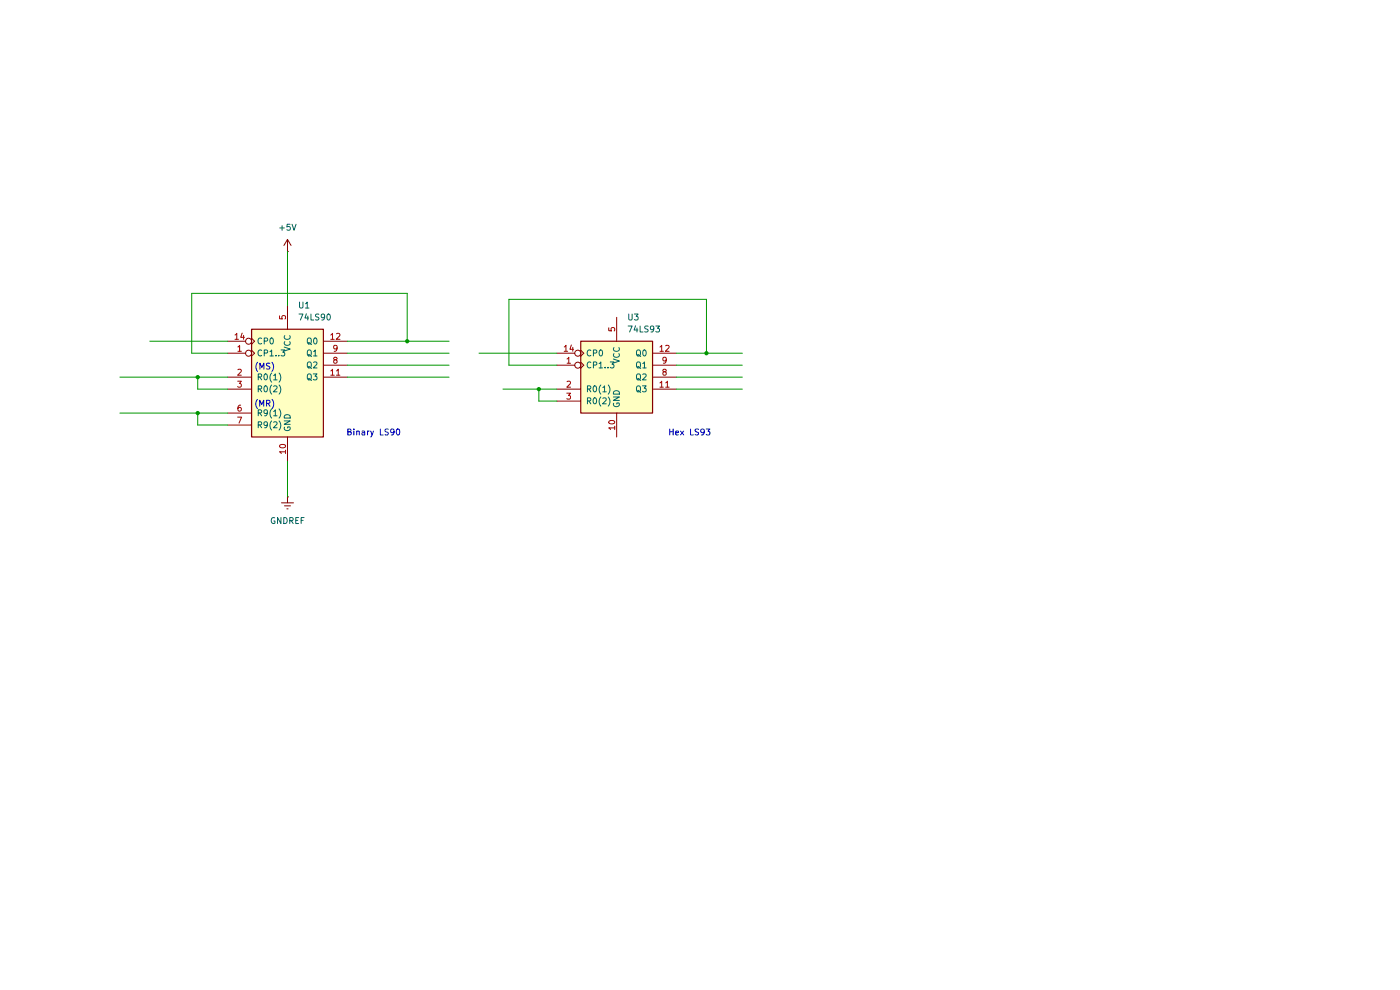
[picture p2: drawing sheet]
(kicad_sch
 (version 20260306)
 (generator "eeschema")
 (generator_version "10.0")
 (paper "A4")
 (lib_symbols
  (symbol "74xx:74LS90"
   (pin_names
    (offset 1.016)) (exclude_from_sim no) (in_bom yes) (on_board yes)
   (in_pos_files yes)
   (duplicate_pin_numbers_are_jumpers no)
   (property "Reference" "U" (at -7.62 11.43 0) (show_name no) (do_not_autoplace no) (effects (font (size 1.27 1.27))))
   (property "Value" "74LS90" (at -7.62 -13.97 0) (show_name no) (do_not_autoplace no) (effects (font (size 1.27 1.27))))
   (property "Footprint" "" (at 0 0 0) (show_name no) (do_not_autoplace no) (hide yes) (effects (font (size 1.27 1.27))))
   (property "Datasheet" "http://www.ti.com/lit/gpn/sn74LS90" (at 0 0 0) (show_name no) (do_not_autoplace no) (hide yes) (effects (font (size 1.27 1.27))))
   (property "Description" "BCD Counter ( div 2 & div 5 )" (at 0 0 0) (show_name no) (do_not_autoplace no) (hide yes) (effects (font (size 1.27 1.27))))
   (property "ki_locked" "" (at 0 0 0) (show_name no) (do_not_autoplace no) (effects (font (size 1.27 1.27))))
   (symbol "74LS90_1_0"
    (pin input inverted_clock (at -12.7 5.08 0) (length 5.08) (name "CP1..3" (effects (font (size 1.27 1.27)))) (number "1" (effects (font (size 1.27 1.27)))))
    (pin input line (at -12.7 0 0) (length 5.08) (name "R0(1)" (effects (font (size 1.27 1.27)))) (number "2" (effects (font (size 1.27 1.27)))))
    (pin input line (at -12.7 -2.54 0) (length 5.08) (name "R0(2)" (effects (font (size 1.27 1.27)))) (number "3" (effects (font (size 1.27 1.27)))))
    (pin power_in line (at 0 15.24 270) (length 5.08) (name "VCC" (effects (font (size 1.27 1.27)))) (number "5" (effects (font (size 1.27 1.27)))))
    (pin input line (at -12.7 -7.62 0) (length 5.08) (name "R9(1)" (effects (font (size 1.27 1.27)))) (number "6" (effects (font (size 1.27 1.27)))))
    (pin input line (at -12.7 -10.16 0) (length 5.08) (name "R9(2)" (effects (font (size 1.27 1.27)))) (number "7" (effects (font (size 1.27 1.27)))))
    (pin output line (at 12.7 2.54 180) (length 5.08) (name "Q2" (effects (font (size 1.27 1.27)))) (number "8" (effects (font (size 1.27 1.27)))))
    (pin output line (at 12.7 5.08 180) (length 5.08) (name "Q1" (effects (font (size 1.27 1.27)))) (number "9" (effects (font (size 1.27 1.27)))))
    (pin power_in line (at 0 -17.78 90) (length 5.08) (name "GND" (effects (font (size 1.27 1.27)))) (number "10" (effects (font (size 1.27 1.27)))))
    (pin output line (at 12.7 0 180) (length 5.08) (name "Q3" (effects (font (size 1.27 1.27)))) (number "11" (effects (font (size 1.27 1.27)))))
    (pin output line (at 12.7 7.62 180) (length 5.08) (name "Q0" (effects (font (size 1.27 1.27)))) (number "12" (effects (font (size 1.27 1.27)))))
    (pin input inverted_clock (at -12.7 7.62 0) (length 5.08) (name "CP0" (effects (font (size 1.27 1.27)))) (number "14" (effects (font (size 1.27 1.27))))))
   (symbol "74LS90_1_1"
    (rectangle (start -7.62 10.16) (end 7.62 -12.7) (stroke (width 0.254) (type default)) (fill (type background))))
   (embedded_fonts no))
  (symbol "74xx:74LS93"
   (pin_names
    (offset 1.016)) (exclude_from_sim no) (in_bom yes) (on_board yes)
   (in_pos_files yes)
   (duplicate_pin_numbers_are_jumpers no)
   (property "Reference" "U" (at -7.62 8.89 0) (show_name no) (do_not_autoplace no) (effects (font (size 1.27 1.27))))
   (property "Value" "74LS93" (at -7.62 -8.89 0) (show_name no) (do_not_autoplace no) (effects (font (size 1.27 1.27))))
   (property "Footprint" "" (at 0 0 0) (show_name no) (do_not_autoplace no) (hide yes) (effects (font (size 1.27 1.27))))
   (property "Datasheet" "http://www.ti.com/lit/gpn/sn74LS93" (at 0 0 0) (show_name no) (do_not_autoplace no) (hide yes) (effects (font (size 1.27 1.27))))
   (property "Description" "Divide by 2 & 8 counter" (at 0 0 0) (show_name no) (do_not_autoplace no) (hide yes) (effects (font (size 1.27 1.27))))
   (property "ki_locked" "" (at 0 0 0) (show_name no) (do_not_autoplace no) (effects (font (size 1.27 1.27))))
   (symbol "74LS93_1_0"
    (pin input inverted_clock (at -12.7 2.54 0) (length 5.08) (name "CP1..3" (effects (font (size 1.27 1.27)))) (number "1" (effects (font (size 1.27 1.27)))))
    (pin input line (at -12.7 -2.54 0) (length 5.08) (name "R0(1)" (effects (font (size 1.27 1.27)))) (number "2" (effects (font (size 1.27 1.27)))))
    (pin input line (at -12.7 -5.08 0) (length 5.08) (name "R0(2)" (effects (font (size 1.27 1.27)))) (number "3" (effects (font (size 1.27 1.27)))))
    (pin power_in line (at 0 12.7 270) (length 5.08) (name "VCC" (effects (font (size 1.27 1.27)))) (number "5" (effects (font (size 1.27 1.27)))))
    (pin output line (at 12.7 0 180) (length 5.08) (name "Q2" (effects (font (size 1.27 1.27)))) (number "8" (effects (font (size 1.27 1.27)))))
    (pin output line (at 12.7 2.54 180) (length 5.08) (name "Q1" (effects (font (size 1.27 1.27)))) (number "9" (effects (font (size 1.27 1.27)))))
    (pin power_in line (at 0 -12.7 90) (length 5.08) (name "GND" (effects (font (size 1.27 1.27)))) (number "10" (effects (font (size 1.27 1.27)))))
    (pin output line (at 12.7 -2.54 180) (length 5.08) (name "Q3" (effects (font (size 1.27 1.27)))) (number "11" (effects (font (size 1.27 1.27)))))
    (pin output line (at 12.7 5.08 180) (length 5.08) (name "Q0" (effects (font (size 1.27 1.27)))) (number "12" (effects (font (size 1.27 1.27)))))
    (pin input inverted_clock (at -12.7 5.08 0) (length 5.08) (name "CP0" (effects (font (size 1.27 1.27)))) (number "14" (effects (font (size 1.27 1.27))))))
   (symbol "74LS93_1_1"
    (rectangle (start -7.62 7.62) (end 7.62 -7.62) (stroke (width 0.254) (type default)) (fill (type background))))
   (embedded_fonts no))
  (symbol "power:+5V"
   (power global)
   (pin_numbers (hide yes))
   (pin_names
    (offset 0) (hide yes)) (exclude_from_sim no) (in_bom yes) (on_board yes)
   (in_pos_files yes)
   (duplicate_pin_numbers_are_jumpers no)
   (property "Reference" "#PWR" (at 0 -3.81 0) (show_name no) (do_not_autoplace no) (hide yes) (effects (font (size 1.27 1.27))))
   (property "Value" "+5V" (at 0 3.556 0) (show_name no) (do_not_autoplace no) (effects (font (size 1.27 1.27))))
   (property "Footprint" "" (at 0 0 0) (show_name no) (do_not_autoplace no) (hide yes) (effects (font (size 1.27 1.27))))
   (property "Datasheet" "" (at 0 0 0) (show_name no) (do_not_autoplace no) (hide yes) (effects (font (size 1.27 1.27))))
   (property "Description" "Power symbol creates a global label with name \"+5V\"" (at 0 0 0) (show_name no) (do_not_autoplace no) (hide yes) (effects (font (size 1.27 1.27))))
   (symbol "+5V_0_1"
    (polyline (pts (xy -0.762 1.27) (xy 0 2.54)) (stroke (width 0) (type default)) (fill (type none)))
    (polyline (pts (xy 0 2.54) (xy 0.762 1.27)) (stroke (width 0) (type default)) (fill (type none)))
    (polyline (pts (xy 0 0) (xy 0 2.54)) (stroke (width 0) (type default)) (fill (type none))))
   (symbol "+5V_1_1"
    (pin power_in line (at 0 0 90) (length 0) (name "" (effects (font (size 1.27 1.27)))) (number "1" (effects (font (size 1.27 1.27))))))
   (embedded_fonts no))
  (symbol "power:GNDREF"
   (power global)
   (pin_numbers (hide yes))
   (pin_names
    (offset 0) (hide yes)) (exclude_from_sim no) (in_bom yes) (on_board yes)
   (in_pos_files yes)
   (duplicate_pin_numbers_are_jumpers no)
   (property "Reference" "#PWR" (at 0 -6.35 0) (show_name no) (do_not_autoplace no) (hide yes) (effects (font (size 1.27 1.27))))
   (property "Value" "GNDREF" (at 0 -3.81 0) (show_name no) (do_not_autoplace no) (effects (font (size 1.27 1.27))))
   (property "Footprint" "" (at 0 0 0) (show_name no) (do_not_autoplace no) (hide yes) (effects (font (size 1.27 1.27))))
   (property "Datasheet" "" (at 0 0 0) (show_name no) (do_not_autoplace no) (hide yes) (effects (font (size 1.27 1.27))))
   (property "Description" "Power symbol creates a global label with name \"GNDREF\" , reference supply ground" (at 0 0 0) (show_name no) (do_not_autoplace no) (hide yes) (effects (font (size 1.27 1.27))))
   (symbol "GNDREF_0_1"
    (polyline (pts (xy -0.635 -1.905) (xy 0.635 -1.905)) (stroke (width 0) (type default)) (fill (type none)))
    (polyline (pts (xy -0.127 -2.54) (xy 0.127 -2.54)) (stroke (width 0) (type default)) (fill (type none)))
    (polyline (pts (xy 0 -1.27) (xy 0 0)) (stroke (width 0) (type default)) (fill (type none)))
    (polyline (pts (xy 1.27 -1.27) (xy -1.27 -1.27)) (stroke (width 0) (type default)) (fill (type none))))
   (symbol "GNDREF_1_1"
    (pin power_in line (at 0 0 270) (length 0) (name "" (effects (font (size 1.27 1.27)))) (number "1" (effects (font (size 1.27 1.27))))))
   (embedded_fonts no)))
 (text "(MS)"
  (exclude_from_sim no)
  (at 56.134 77.978 0)
  (effects (font (size 1.27 1.27))))
 (text "(MR)"
  (exclude_from_sim no)
  (at 56.134 85.852 0)
  (effects (font (size 1.27 1.27))))
 (text "Binary LS90"
  (exclude_from_sim no)
  (at 79.248 91.948 0)
  (effects (font (size 1.27 1.27))))
 (text "Hex LS93"
  (exclude_from_sim no)
  (at 146.304 91.948 0)
  (effects (font (size 1.27 1.27))))
 (junction
  (at 114.3 82.55)
  (diameter 0)
  (color 0 0 0 0))
 (junction
  (at 149.86 74.93)
  (diameter 0)
  (color 0 0 0 0))
 (junction
  (at 41.91 80.01)
  (diameter 0)
  (color 0 0 0 0))
 (junction
  (at 41.91 87.63)
  (diameter 0)
  (color 0 0 0 0))
 (junction
  (at 86.36 72.39)
  (diameter 0)
  (color 0 0 0 0))
 (wire
  (pts (xy 41.91 87.63) (xy 41.91 90.17))
  (stroke (width 0) (type default)))
 (wire
  (pts (xy 107.95 63.5) (xy 107.95 77.47))
  (stroke (width 0) (type default)))
 (wire
  (pts (xy 101.6 74.93) (xy 118.11 74.93))
  (stroke (width 0) (type default)))
 (wire
  (pts (xy 143.51 82.55) (xy 157.48 82.55))
  (stroke (width 0) (type default)))
 (wire
  (pts (xy 73.66 72.39) (xy 86.36 72.39))
  (stroke (width 0) (type default)))
 (wire
  (pts (xy 149.86 63.5) (xy 149.86 74.93))
  (stroke (width 0) (type default)))
 (wire
  (pts (xy 149.86 74.93) (xy 157.48 74.93))
  (stroke (width 0) (type default)))
 (wire
  (pts (xy 25.4 87.63) (xy 41.91 87.63))
  (stroke (width 0) (type default)))
 (wire
  (pts (xy 143.51 80.01) (xy 157.48 80.01))
  (stroke (width 0) (type default)))
 (wire
  (pts (xy 40.64 74.93) (xy 40.64 62.23))
  (stroke (width 0) (type default)))
 (wire
  (pts (xy 73.66 74.93) (xy 95.25 74.93))
  (stroke (width 0) (type default)))
 (wire
  (pts (xy 73.66 80.01) (xy 95.25 80.01))
  (stroke (width 0) (type default)))
 (wire
  (pts (xy 48.26 74.93) (xy 40.64 74.93))
  (stroke (width 0) (type default)))
 (wire
  (pts (xy 106.68 82.55) (xy 114.3 82.55))
  (stroke (width 0) (type default)))
 (wire
  (pts (xy 60.96 53.34) (xy 60.96 64.77))
  (stroke (width 0) (type default)))
 (wire
  (pts (xy 41.91 87.63) (xy 48.26 87.63))
  (stroke (width 0) (type default)))
 (wire
  (pts (xy 73.66 77.47) (xy 95.25 77.47))
  (stroke (width 0) (type default)))
 (wire
  (pts (xy 86.36 62.23) (xy 86.36 72.39))
  (stroke (width 0) (type default)))
 (wire
  (pts (xy 41.91 80.01) (xy 41.91 82.55))
  (stroke (width 0) (type default)))
 (wire
  (pts (xy 114.3 82.55) (xy 114.3 85.09))
  (stroke (width 0) (type default)))
 (wire
  (pts (xy 40.64 62.23) (xy 86.36 62.23))
  (stroke (width 0) (type default)))
 (wire
  (pts (xy 48.26 90.17) (xy 41.91 90.17))
  (stroke (width 0) (type default)))
 (wire
  (pts (xy 60.96 97.79) (xy 60.96 105.41))
  (stroke (width 0) (type default)))
 (wire
  (pts (xy 143.51 74.93) (xy 149.86 74.93))
  (stroke (width 0) (type default)))
 (wire
  (pts (xy 25.4 80.01) (xy 41.91 80.01))
  (stroke (width 0) (type default)))
 (wire
  (pts (xy 48.26 82.55) (xy 41.91 82.55))
  (stroke (width 0) (type default)))
 (wire
  (pts (xy 86.36 72.39) (xy 95.25 72.39))
  (stroke (width 0) (type default)))
 (wire
  (pts (xy 107.95 63.5) (xy 149.86 63.5))
  (stroke (width 0) (type default)))
 (wire
  (pts (xy 107.95 77.47) (xy 118.11 77.47))
  (stroke (width 0) (type default)))
 (wire
  (pts (xy 41.91 80.01) (xy 48.26 80.01))
  (stroke (width 0) (type default)))
 (wire
  (pts (xy 118.11 85.09) (xy 114.3 85.09))
  (stroke (width 0) (type default)))
 (wire
  (pts (xy 143.51 77.47) (xy 157.48 77.47))
  (stroke (width 0) (type default)))
 (wire
  (pts (xy 31.75 72.39) (xy 48.26 72.39))
  (stroke (width 0) (type default)))
 (wire
  (pts (xy 114.3 82.55) (xy 118.11 82.55))
  (stroke (width 0) (type default)))
 (symbol
  (lib_id "74xx:74LS90")
  (at 60.96 80.01 0)
  (unit 1)
  (body_style 1)
  (exclude_from_sim no)
  (in_bom yes)
  (on_board yes)
  (in_pos_files yes)
  (dnp no)
  (fields_autoplaced yes)
  (property "Reference" "U1" (at 63.1033 64.77 0) (show_name no) (do_not_autoplace no) (effects (font (size 1.27 1.27)) (justify left)))
  (property "Value" "74LS90" (at 63.1033 67.31 0) (show_name no) (do_not_autoplace no) (effects (font (size 1.27 1.27)) (justify left)))
  (property "Footprint" "" (at 60.96 80.01 0) (hide yes) (show_name no) (do_not_autoplace no) (effects (font (size 1.27 1.27))))
  (property "Datasheet" "http://www.ti.com/lit/gpn/sn74LS90" (at 60.96 80.01 0) (hide yes) (show_name no) (do_not_autoplace no) (effects (font (size 1.27 1.27))))
  (property "Description" "BCD Counter ( div 2 & div 5 )" (at 60.96 80.01 0) (hide yes) (show_name no) (do_not_autoplace no) (effects (font (size 1.27 1.27))))
  (pin "2")
  (pin "5")
  (pin "7")
  (pin "6")
  (pin "1")
  (pin "3")
  (pin "8")
  (pin "14")
  (pin "12")
  (pin "11")
  (pin "10")
  (pin "9")
  (instances (project "lab 3" (path "" (reference "U1") (unit 1)) (path "" (reference "U2") (unit 1)))))
 (symbol
  (lib_id "power:+5V")
  (at 60.96 53.34 0)
  (unit 1)
  (body_style 1)
  (exclude_from_sim no)
  (in_bom yes)
  (on_board yes)
  (in_pos_files yes)
  (dnp no)
  (fields_autoplaced yes)
  (property "Reference" "#PWR01" (at 60.96 57.15 0) (hide yes) (show_name no) (do_not_autoplace no) (effects (font (size 1.27 1.27))))
  (property "Value" "+5V" (at 60.96 48.26 0) (show_name no) (do_not_autoplace no) (effects (font (size 1.27 1.27))))
  (property "Footprint" "" (at 60.96 53.34 0) (hide yes) (show_name no) (do_not_autoplace no) (effects (font (size 1.27 1.27))))
  (property "Datasheet" "" (at 60.96 53.34 0) (hide yes) (show_name no) (do_not_autoplace no) (effects (font (size 1.27 1.27))))
  (property "Description" "Power symbol creates a global label with name \"+5V\"" (at 60.96 53.34 0) (hide yes) (show_name no) (do_not_autoplace no) (effects (font (size 1.27 1.27))))
  (pin "1")
  (instances (project "lab 3" (path "" (reference "#PWR01") (unit 1)) (path "" (reference "#PWR02") (unit 1)))))
 (symbol
  (lib_id "power:GNDREF")
  (at 60.96 105.41 0)
  (unit 1)
  (body_style 1)
  (exclude_from_sim no)
  (in_bom yes)
  (on_board yes)
  (in_pos_files yes)
  (dnp no)
  (fields_autoplaced yes)
  (property "Reference" "#PWR05" (at 60.96 111.76 0) (hide yes) (show_name no) (do_not_autoplace no) (effects (font (size 1.27 1.27))))
  (property "Value" "GNDREF" (at 60.96 110.49 0) (show_name no) (do_not_autoplace no) (effects (font (size 1.27 1.27))))
  (property "Footprint" "" (at 60.96 105.41 0) (hide yes) (show_name no) (do_not_autoplace no) (effects (font (size 1.27 1.27))))
  (property "Datasheet" "" (at 60.96 105.41 0) (hide yes) (show_name no) (do_not_autoplace no) (effects (font (size 1.27 1.27))))
  (property "Description" "Power symbol creates a global label with name \"GNDREF\" , reference supply ground" (at 60.96 105.41 0) (hide yes) (show_name no) (do_not_autoplace no) (effects (font (size 1.27 1.27))))
  (pin "1")
  (instances (project "lab 3" (path "" (reference "#PWR05") (unit 1)) (path "" (reference "#PWR06") (unit 1)))))
 (symbol
  (lib_id "74xx:74LS93")
  (at 130.81 80.01 0)
  (unit 1)
  (body_style 1)
  (exclude_from_sim no)
  (in_bom yes)
  (on_board yes)
  (in_pos_files yes)
  (dnp no)
  (fields_autoplaced yes)
  (property "Reference" "U3" (at 132.9533 67.31 0) (show_name no) (do_not_autoplace no) (effects (font (size 1.27 1.27)) (justify left)))
  (property "Value" "74LS93" (at 132.9533 69.85 0) (show_name no) (do_not_autoplace no) (effects (font (size 1.27 1.27)) (justify left)))
  (property "Footprint" "" (at 130.81 80.01 0) (hide yes) (show_name no) (do_not_autoplace no) (effects (font (size 1.27 1.27))))
  (property "Datasheet" "http://www.ti.com/lit/gpn/sn74LS93" (at 130.81 80.01 0) (hide yes) (show_name no) (do_not_autoplace no) (effects (font (size 1.27 1.27))))
  (property "Description" "Divide by 2 & 8 counter" (at 130.81 80.01 0) (hide yes) (show_name no) (do_not_autoplace no) (effects (font (size 1.27 1.27))))
  (pin "12")
  (pin "11")
  (pin "14")
  (pin "10")
  (pin "8")
  (pin "1")
  (pin "9")
  (pin "3")
  (pin "5")
  (pin "2")
  (instances (project "lab 3" (path "" (reference "U3") (unit 1)) (path "" (reference "U4") (unit 1))))))
